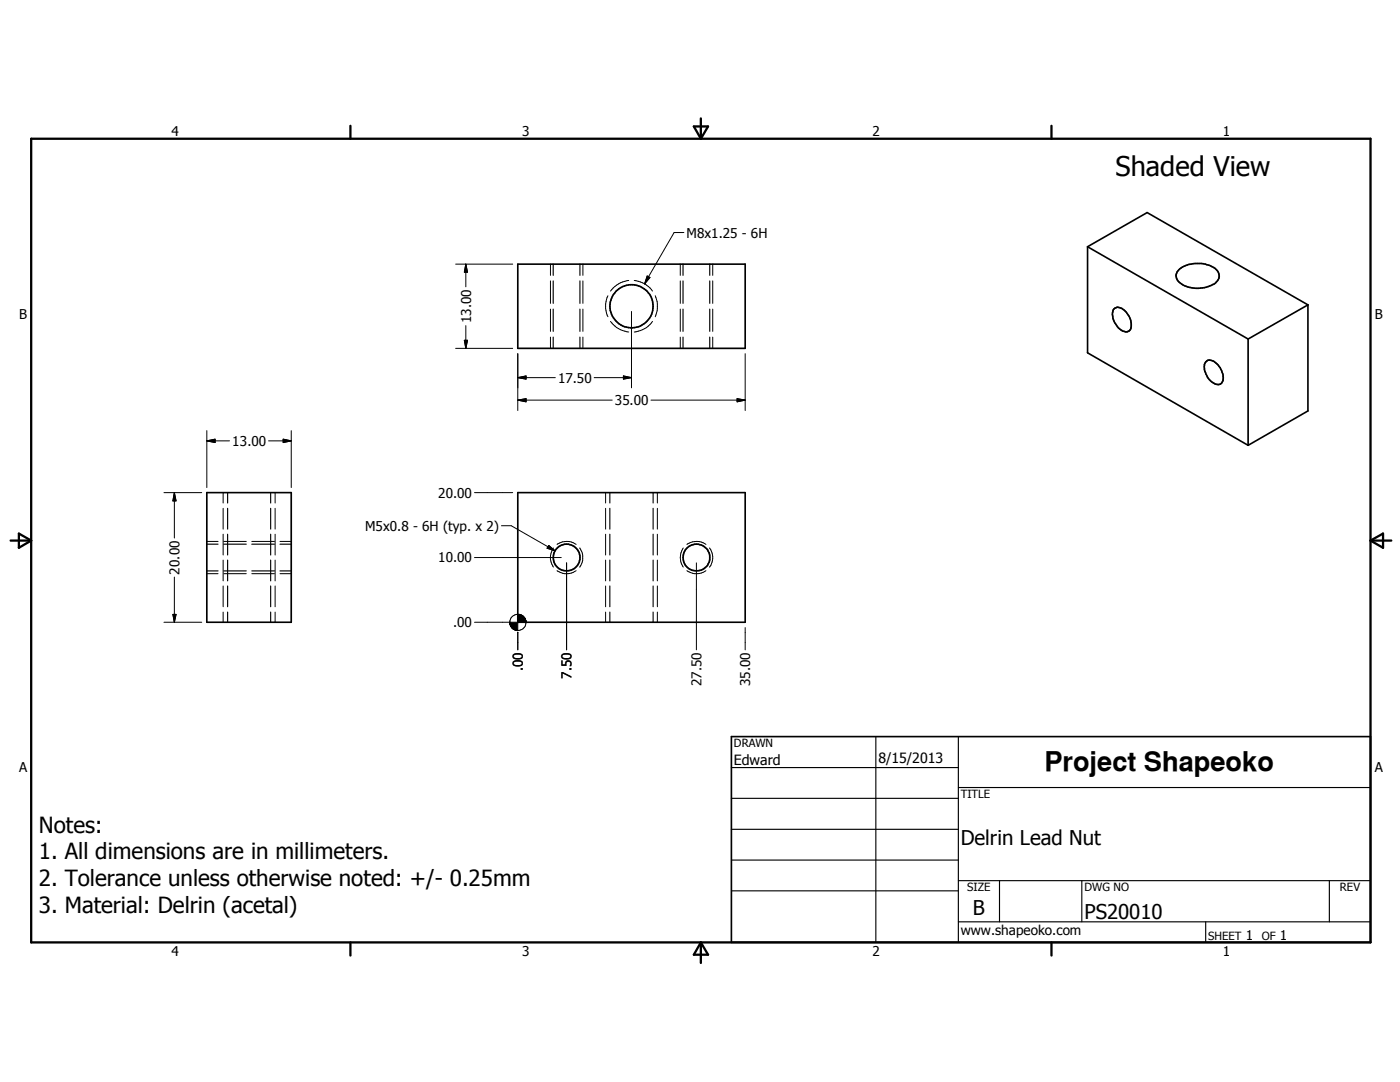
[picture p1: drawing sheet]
<svg xmlns="http://www.w3.org/2000/svg" width="279mm" height="216mm" viewBox="0 0 279 216" stroke-linecap="round" stroke-linejoin="round" font-family="sans-serif">
<g fill="none" stroke="#000" stroke-width=".33">
<path d="M103.3 52.7h45.4v16.8h-45.4zM217 49.2v21.2l32.1 18.5M217 49.2l11.9-6.8 32.1 18.4M217 49.2l32.1 18.4M235.2 53.8a5.2 5.2 0 0 1 3.3-1.2h1.2a4.1 4.1 0 0 1 3.5 2 2.04 2.04 0 0 1-1.4 2.3 6.1 6.1 0 0 1-6.6-.8 1.62 1.62 0 0 1 0-2.3zM222.2 61.8a1.22 1.22 0 0 1 1.9-.1 3.4 3.4 0 0 1 1.4 4.2 1.55 1.55 0 0 1-2.3-.5 3.5 3.5 0 0 1-1-3.6zM240.7 72.2a1.61 1.61 0 0 1 2.2 .4 3.9 3.9 0 0 1 1.1 3.5 1.18 1.18 0 0 1-2 .2 3.9 3.9 0 0 1-1.5-3.8zM249.1 67.6v21.3M261 60.8v21.2l-11.9 6.9M261 60.8l-11.9 6.8M41.3 98.3h16.8v25.9h-16.8zM103.3 98.3h45.4v25.9h-45.4z"/>
<path d="M146 147h127.5v41h-127.5z"/>
<circle cx="126" cy="61.1" r="4.3"/>
<circle cx="113.1" cy="111.2" r="2.68"/>
<circle cx="139" cy="111.2" r="2.66"/>
</g>
<g fill="none" stroke="#000" stroke-width=".2">
<path d="M90.9 52.7h11.4M93 52.7l.3 1.6h-.6zM93 52.7v4.5M109.9 52.7v2.2M109.9 56v4.5M116.3 52.7v2.2M116.3 56v4.5M121.3 59a4.8 4.8 0 0 0 0 4.2M125.5 56a5.3 5.3 0 0 0-3.7 2.1M126.6 56l2.1 .6M128.7 56.6l1 .8 .5 .7M129.2 55.1l.5 .3-1 1.2z"/>
<path d="M130.8 59a5.2 5.2 0 0 1 0 4.2M135.8 52.7v2.2M135.8 56v4.5M136.5 46.4h-2l-5.8 10.2M142.2 52.7v2.2M142.2 56v4.5M90.9 69.5h11.4M92.7 67.9h.6l-.3 1.6zM93 65v4.5M103.3 79.8l1.7-.3v.7zM103.3 75.4l1.7-.4v.6zM103.3 70.6v11.3"/>
<path d="M103.3 79.8h18.9M103.3 75.4h7.5M109.9 61.7v4.4M109.9 67.3v2.2M116.3 61.7v4.4M116.3 67.3v2.2M118.6 75.4h7.4M121.8 64.1a5.2 5.2 0 0 0 3.7 2.2M124.4 75l1.6 .4-1.6 .2zM126 62.1v15.3M129.9 79.8h18.8M130.2 64.1a5.1 5.1 0 0 1-3.6 2.2"/>
<path d="M135.8 61.7v4.4M135.8 67.3v2.2M142.2 61.7v4.4M142.2 67.3v2.2M147.1 79.5l1.6 .3-1.6 .4zM148.7 70.6v11.3M32.7 98.3h7.6M34.8 98.3l.3 1.6h-.6zM34.8 98.3v9.1M41.3 88l1.6-.4v.7zM41.3 88h4.5M41.3 85.9v11.4"/>
<path d="M44.5 98.3v2.1M53.6 88h4.5M54.9 98.3v2.1M56.5 87.6l1.6 .4-1.6 .3zM58.1 85.9v11.4M94.7 98.3h7.6M120.9 98.3v2.1M131.2 98.3v2.1M34.8 115.1v9.1M41.3 108h2.2M41.3 114.5h2.2M44.5 101.4v4.2"/>
<path d="M44.5 106.6v4.1M44.5 111.8v4.1M44.5 116.9v4.2M44.7 108h4.4M44.7 114.5h4.4M50.2 108h4.6M50.2 114.5h4.6M54.9 101.4v4.2M54.9 106.6v4.1M54.9 111.8v4.1M54.9 116.9v4.2M55.9 108h2.2"/>
<path d="M55.9 114.5h2.2M94.7 111.3h17.3M100.1 104.9h1.9l8.7 5M109.5 108.8l1.2 1.1-1.5-.5zM110.4 109.3a3.3 3.3 0 0 0 0 3.9M111.2 108.6a3.4 3.4 0 0 1 3.8 0M111.2 113.9a3.2 3.2 0 0 0 3.8 0M113.1 112.3v17.4M115.7 109.3v.1a3.2 3.2 0 0 1 0 3.7v.1M120.9 101.4v4.2M120.9 106.6v4.1M120.9 111.8v4.1"/>
<path d="M120.9 116.9v4.2M131.2 101.4v4.2M131.2 106.6v4.1M131.2 111.8v4.1M131.2 116.9v4.2M136.4 109.3a3.4 3.4 0 0 0 0 3.9M137.1 108.6a3.4 3.4 0 0 1 3.8 0M137.1 113.9a3.2 3.2 0 0 0 3.8 0M139 112.3v17.4M141.6 109.3a3.2 3.2 0 0 1 0 3.9M32.7 124.2h7.6M34.5 122.6h.6l-.3 1.6z"/>
<path d="M44.5 122.1v2.1M54.9 122.1v2.1M94.7 124.2h7.1M101.7 124.2l.1 .4zM101.7 124.2l.2 .7zM101.7 124.2l.3 .9zM101.7 124.2l.5 1.1zM101.7 124.2l.6 1.2zM101.7 124.2l.8 1.4-.2-.2zM101.7 124.2l1 1.4h-.2zM101.7 124.2l1.2 1.6zM101.7 124.2l1.4 1.6h-.2z"/>
<path d="M101.7 124.2l1.6 1.6h-.2zM101.7 124.2h1.6v1.6zM103.3 122.6h.3l1.4 1.6zM103.3 122.6l1.7 1.6h-1.7zM103.3 126.2v3.5M103.6 122.6h.2l1.2 1.6zM103.8 122.6l.2 .1 1 1.5zM104 122.7l.2 .2 .8 1.3zM104.2 122.9l.2 .1 .6 1.2zM104.4 123l.6 1.2zM104.6 123.1l.4 1.1zM104.7 123.3l.3 .9z"/>
<path d="M104.8 123.5l.2 .7zM104.9 123.7l.1 .5zM120.9 122.1v2.1M131.2 122.1v2.1M148.7 125.2v4.5"/>
<circle cx="103.3" cy="124.2" r="1.62"/>
</g>
<g fill="none" stroke="#000" stroke-width=".23">
<path d="M110.4 52.7v2.2M110.4 56v4.5M115.7 52.7v2.2M115.7 56v4.5M136.3 52.7v2.2M136.3 56v4.5M141.6 52.7v2.2M141.6 56v4.5M110.4 61.7v4.4M110.4 67.3v2.2M115.7 61.7v4.4M115.7 67.3v2.2"/>
<path d="M136.3 61.7v4.4M136.3 67.3v2.2M141.6 61.7v4.4M141.6 67.3v2.2M45.4 98.3v2.1M54 98.3v2.1M121.7 98.3v2.1M130.3 98.3v2.1M41.3 108.6h2.2M41.3 113.9h2.2M44.7 108.6h4.4M44.7 113.9h4.4"/>
<path d="M45.4 101.4v4.2M45.4 106.6v4.1M45.4 111.8v4.1M45.4 116.9v4.2M50.2 108.6h4.6M50.2 113.9h4.6M54 101.4v4.2M54 106.6v4.1M54 111.8v4.1M54 116.9v4.2M55.9 108.6h2.2M55.9 113.9h2.2"/>
<path d="M121.7 101.4v4.2M121.7 106.6v4.1M121.7 111.8v4.1M121.7 116.9v4.2M130.3 101.4v4.2M130.3 106.6v4.1M130.3 111.8v4.1M130.3 116.9v4.2M45.4 122.1v2.1M54 122.1v2.1M121.7 122.1v2.1M130.3 122.1v2.1"/>
<path d="M146 153.2h45.3M146 159.3h45.3M174.8 147v41M191.3 157.1h82.2M191.3 147v41M146 165.5h45.3M146 171.6h45.3M146 177.8h45.3M191.3 175.7h82.2M199.5 175.7v8.2M215.9 175.7v8.2M265.3 175.7v8.2"/>
<path d="M191.3 183.9h82.2M240.6 183.9v4.1"/>
</g>
<g fill="none" stroke="#000" stroke-width=".46">
<path d="M6.2 27.7h267.3v160.3h-267.3zM69.9 25.1v2.6M138.5 25.2h2.8l-1.4 2.5zM139.9 23.6v4.1M209.8 25.1v2.6M2.1 107.9h4.1M3.8 106.5l2.4 1.4-2.4 1.4zM273.5 107.9h4.2M273.5 107.9l2.5-1.4v2.8zM69.9 188v2.7M139.9 188v4.2M139.9 188l1.4 2.5h-2.8z"/>
<path d="M209.8 188v2.7"/>
</g>
<g fill="#000">
<path d="M93 52.7l.3 1.6h-.6zM129.2 55.1l.5 .3-1 1.2zM92.7 67.9h.6l-.3 1.6zM103.3 79.8l1.7-.3v.7zM103.3 75.4l1.7-.4v.6zM124.4 75l1.6 .4-1.6 .2zM34.8 98.3l.3 1.6h-.6zM41.3 88l1.6-.4v.7zM56.5 87.6l1.6 .4-1.6 .3zM147.1 79.5l1.6 .3-1.6 .4zM109.5 108.8l1.2 1.1-1.5-.5zM34.5 122.6h.6l-.3 1.6z"/>
<path d="M101.7 124.2l.1 .4zM101.7 124.2l.2 .7zM101.7 124.2l.3 .9zM101.7 124.2l.5 1.1zM101.7 124.2l.6 1.2zM101.7 124.2l.8 1.4-.2-.2zM101.7 124.2l1 1.4h-.2zM101.7 124.2l1.2 1.6zM101.7 124.2l1.4 1.6h-.2zM101.7 124.2l1.6 1.6h-.2zM103.3 122.6l1.7 1.6h-1.7zM101.7 124.2h1.6v1.6z"/>
<path d="M104.9 123.7l.1 .5zM104.8 123.5l.2 .7zM104.7 123.3l.3 .9zM104.6 123.1l.4 1.1zM104.4 123l.6 1.2zM104.2 122.9l.2 .1 .6 1.2zM104 122.7l.2 .2 .8 1.3zM103.8 122.6l.2 .1 1 1.5zM103.6 122.6h.2l1.2 1.6zM103.3 122.6h.3l1.4 1.6z"/>
</g>
<g font-size="5.4">
<text x="222.6" y="35.2">Shaded View</text>
<text x="208.4" y="153.8">Project Shapeoko</text>
</g>
<g font-size="4.4">
<text x="7.7" y="166.2">Notes:</text>
<text x="7.7" y="171.5">1. All dimensions are in millimeters.</text>
<text x="7.7" y="176.8">2. Tolerance unless otherwise noted: +/- 0.25mm</text>
<text x="7.7" y="182.2">3. Material: Delrin (acetal)</text>
</g>
<g font-size="4.1">
<text x="191.7" y="168.7">Delrin Lead Nut</text>
<text x="194.2" y="182.5">B</text>
<text x="216.4" y="183.4">PS20010</text>
</g>
<g font-size="2.8">
<text x="146.5" y="152.6">Edward</text>
<text x="175.3" y="152.2">8/15/2013</text>
</g>
<g font-size="2.7">
<text x="34.2" y="27.1">4</text>
<text x="104.2" y="27.1">3</text>
<text x="174.1" y="27.1">2</text>
<text x="244.1" y="27.1">1</text>
<text x="137" y="47.4">M8x1.25 - 6H</text>
<text x="3.8" y="63.7">B</text>
<text x="94" y="64.5" transform="rotate(-90 94 64.5)">13.00</text>
<text x="274.4" y="63.7">B</text>
<text x="111.4" y="76.3">17.50</text>
<text x="122.7" y="80.9">35.00</text>
<text x="46.4" y="89">13.00</text>
<text x="87.4" y="99.4">20.00</text>
<text x="72.9" y="105.9">M5x0.8 - 6H (typ. x 2)</text>
<text x="87.4" y="112.2">10.00</text>
<text x="35.9" y="114.6" transform="rotate(-90 35.9 114.6)">20.00</text>
<text x="90.4" y="125.2">.00</text>
<text x="104.4" y="133.9" transform="rotate(-90 104.4 133.9)">.00</text>
<text x="114.1" y="135.5" transform="rotate(-90 114.1 135.5)">7.50</text>
<text x="140" y="136.9" transform="rotate(-90 140 136.9)">27.50</text>
<text x="149.7" y="136.9" transform="rotate(-90 149.7 136.9)">35.00</text>
<text x="3.8" y="154.1">A</text>
<text x="274.4" y="154.1">A</text>
<text x="34.2" y="190.7">4</text>
<text x="104.2" y="190.7">3</text>
<text x="174.1" y="190.7">2</text>
<text x="191.7" y="186.5">www.shapeoko.com</text>
<text x="244.1" y="190.7">1</text>
<text x="248.6" y="187.5">1</text>
<text x="255.4" y="187.5">1</text>
</g>
<g font-size="2.3">
<text x="146.5" y="149.1">DRAWN</text>
<text x="191.7" y="159.3">TITLE</text>
<text x="193" y="177.9">SIZE</text>
<text x="216.4" y="177.9">DWG NO</text>
<text x="267.4" y="177.9">REV</text>
<text x="241.1" y="187.5">SHEET</text>
<text x="251.8" y="187.5">OF</text>
</g>
</svg>
